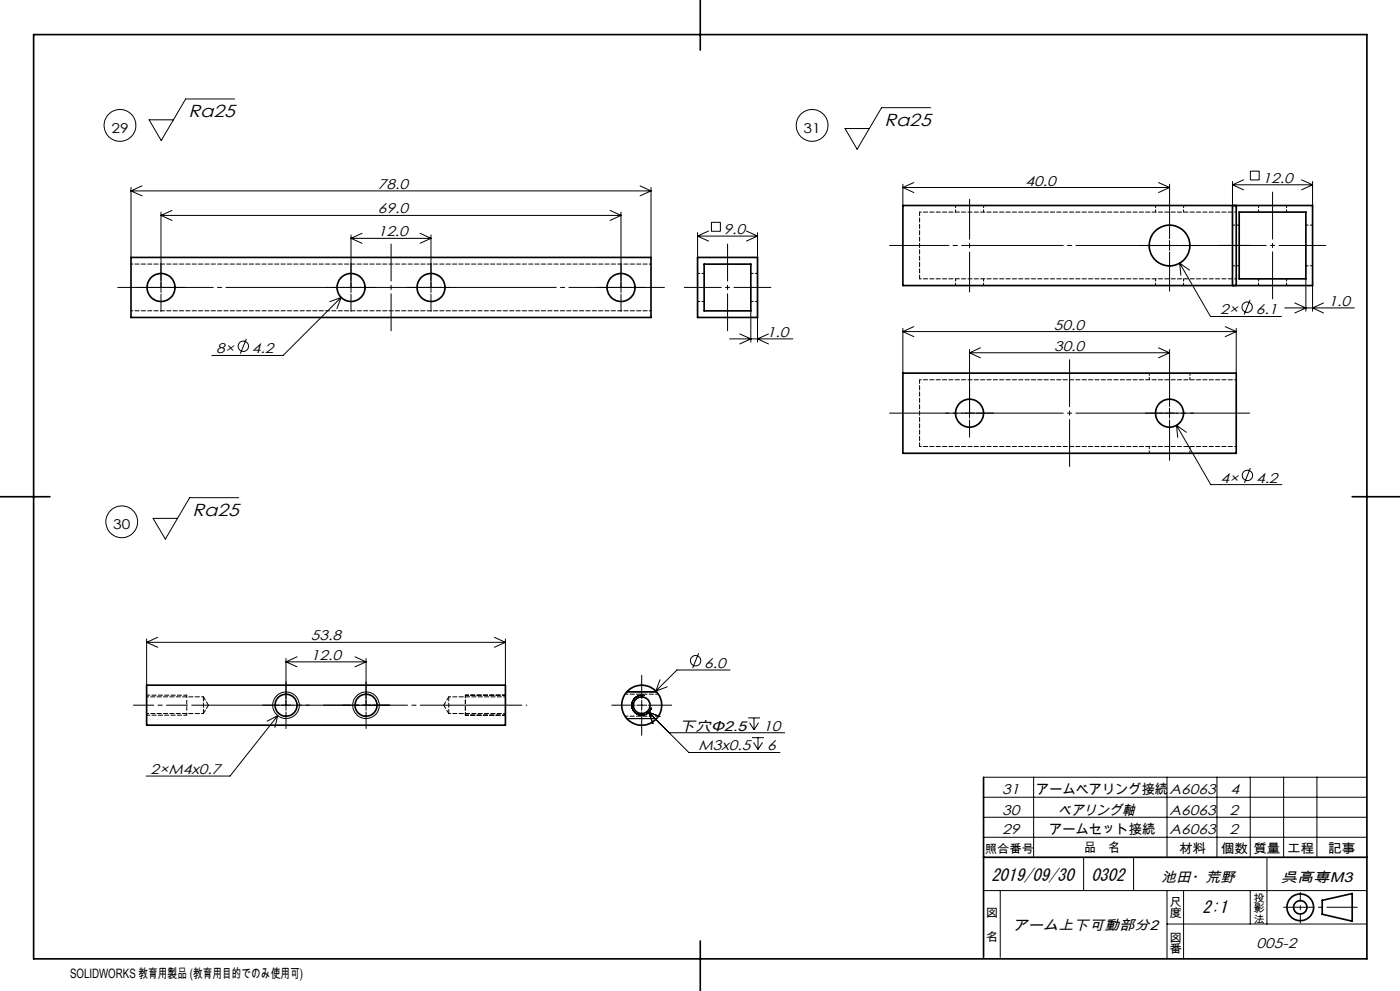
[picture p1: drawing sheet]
<svg xmlns="http://www.w3.org/2000/svg" width="420mm" height="297mm" viewBox="0 0 420 297" stroke-linecap="round" stroke-linejoin="round" font-family="sans-serif">
<g fill="none" stroke="#000" stroke-width=".3">
<path d="M70.4 29.7h-14.7l-7.3 12.4-3.7-6.2h7.3M279.2 32.3h-14.7l-7.4 12.4-3.6-6.2h7.3M39.3 56.2v20.9M39.3 57.2h156M39.3 57.2l3.3 1.5M42.6 55.7l-3.3 1.5M192 55.7l3.3 1.5M195.3 56.2v20.9M195.3 57.2l-3.3 1.5M270.9 55.2v6.4M270.9 56.2h80M270.9 56.2l3.2 1.5"/>
<path d="M274.1 54.7l-3.2 1.5M347.6 54.7l3.3 1.5M350.9 55.2v16.4M350.9 56.2l-3.3 1.5M369.7 54.4v7.2M369.7 55.4h24.1M369.7 55.4l3.4 1.5M373.1 53.9l-3.4 1.5M375.1 51.3h2.7v2.6h-2.7zM390.5 53.9l3.3 1.5M393.8 54.4v7.2M393.8 55.4l-3.3 1.5"/>
<path d="M48.3 63.6v24.1M48.3 64.6h138M48.3 64.6l3.3 1.5M51.6 63.1l-3.3 1.5M105.3 70.4v17.3M105.3 71.4h24M105.3 71.4l3.3 1.5M108.6 69.9l-3.3 1.5M126 69.9l3.3 1.5M129.3 70.4v17.3M129.3 71.4l-3.3 1.5M183 63.1l3.3 1.5"/>
<path d="M186.3 63.6v24.1M186.3 64.6l-3.3 1.5M209.3 69.7v7.4M209.3 70.8h18M209.3 70.8l3.2 1.4M212.5 69.2l-3.2 1.6M213.4 66.6h2.7v2.7h-2.7zM223.9 69.2l3.4 1.6M227.3 69.7v7.4M227.3 70.8l-3.4 1.4M341.8 73.6h7.1M349.4 73.6h3"/>
<path d="M350.9 72.1v3M350.9 75.6v11.7M352.8 73.6h7.2M353.9 78.9l9.2 16h21.4M353.9 78.9l.4 3.6M353.9 78.9l3 2.1M41.1 86.1h5.2M46.8 86.1h3M48.3 88.2v5.1M50.3 86.1h5.2M98.1 86.1h5.2M102.3 89.1l-17.4 17.4h-21.3"/>
<path d="M102.3 89.1l-3.3 1.3M102.3 89.1l-1.2 3.4M103.8 86.1h3M105.3 88.2v5.1M107.3 86.1h5.2M122.1 86.1h5.2M127.8 86.1h3M129.3 88.2v5.1M131.3 86.1h5.2M179.1 86.1h5.2M184.8 86.1h3M186.3 88.2v5.1"/>
<path d="M188.3 86.1h5.2M225.2 93.2v9.3M227.3 95.1v7.4M270.9 98.4v13.4M270.9 99.4h100M270.9 99.4l3.2 1.5M274.1 97.9l-3.2 1.5M367.6 97.9l3.3 1.5M370.9 98.4v13.4M370.9 99.4l-3.3 1.5M375 89.8l-1.8 4.5M385.4 92.3h20.9"/>
<path d="M388.4 90.8l3.4 1.5-3.4 1.5M391.8 83.6v9.7M393.8 85.6v7.7M397.1 90.8l-3.3 1.5 3.3 1.5M73.9 101.6l-1.8 4.4M218.9 101.6h18.9M221.9 100.1l3.3 1.5-3.3 1.5M230.5 100.1l-3.2 1.5 3.2 1.5M290.9 104.7v20.6M290.9 105.7h60M290.9 105.7l3.2 1.5M294.1 104.2l-3.2 1.5"/>
<path d="M347.6 104.2l3.3 1.5M350.9 104.7v17.1M350.9 105.7l-3.3 1.5M283.7 123.8h5.2M289.3 123.8h3M290.9 125.8v5.2M292.9 123.8h5.2M343.6 123.8h5.3M349.4 123.8h3M350.9 122.3v3M350.9 125.8v12.2M352.8 123.8h5.3"/>
<path d="M353 127.5l10.2 17.7h21.4M353 127.5l.3 3.6M353 127.5l2.9 2.1M71.6 149.2h-14.7l-7.3 12.4-3.7-6.2h7.3M375.1 140.3l-1.8 4.4M44 191.5v13.8M44 192.5h107.6M44 192.5l3.3 1.5M47.3 191l-3.3 1.5M85.8 197.3v15.6M85.8 198.4h24M85.8 198.4l3.3 1.4"/>
<path d="M89.1 196.8l-3.3 1.6M106.5 196.8l3.3 1.6M109.8 197.3v15.6M109.8 198.4l-3.3 1.4M148.3 191l3.3 1.5M151.6 191.5v13.8M151.6 192.5l-3.3 1.5M209.6 195.8l-1.8 4.4M78.8 211.3h5M83.3 214.5l-14.3 18.1h-25.2M83.3 214.5l-3.2 1.6M83.3 214.5l-.9 3.5"/>
<path d="M84.3 211.3h3M85.8 213.4v5M87.8 211.3h5M102.8 211.3h5M108.3 211.3h3M109.8 213.4v5M111.8 211.3h5M183.5 211.3h7M188 207.4h9M188 215.4h9M191 211.3h3M192.5 202.3v7.1"/>
<path d="M192.5 209.9v3M192.5 213.4v7M193.3 208.5a3 3 0 0 0-3.7 2.1 3 3 0 0 0 2.1 3.6 3 3 0 0 0 3.7-2.1M194.5 211.3h7M194.6 213.5l12.1 12h27.3M194.6 213.5l1.3 3.4M194.6 213.5l3.4 1.3M198 203.7l-1.3 3.4M200.2 205.8l-3.5 1.3M200.8 219.6h34.6M219 200.8h-15.9l-6.4 6.3M224.4 215.2h3.6"/>
<path d="M224.9 216.6l1.3 2.1M226.2 215.2v3.5M227.5 216.6l-1.3 2.1M225.6 221.1h3.6M226.1 222.5l1.3 2.1M227.4 221.1v3.5M228.7 222.5l-1.3 2.1M295.1 238.9h115M295.1 232.9h115M310.1 232.9v24M350.1 232.9v24M365.1 232.9v24"/>
<path d="M375.1 232.9v24M385.1 232.9v24M395.1 232.9v24M295.1 250.9h115M295.1 244.9h115M325.1 256.9v10M340.1 256.9v10M380.1 256.9v20M295.1 266.9h115M300.1 266.9v20M350.1 276.9h60M350.1 266.9v20.4"/>
<path d="M355.1 266.9v20.5M375.1 266.9v10"/>
<circle cx="36" cy="37.6" r="4.8"/>
<circle cx="243.6" cy="37.6" r="4.8"/>
<circle cx="374.2" cy="92.1" r="1.55"/>
<circle cx="73" cy="103.8" r="1.55"/>
<circle cx="36.5" cy="156.4" r="4.8"/>
<circle cx="374.2" cy="142.5" r="1.55"/>
<circle cx="208.7" cy="198" r="1.55"/>
<circle cx="85.8" cy="211.4" r="4"/>
<circle cx="109.8" cy="211.3" r="4"/>
</g>
<path d="M56 208.4v5.9M139.6 214.3v-6" fill="none" stroke="#000" stroke-width=".3" stroke-dasharray="1.3 .6" stroke-dashoffset=".5" stroke-linecap="butt"/>
<g fill="none" stroke="#000" stroke-width=".5">
<path d="M10.1 10.4h400v277h-400zM210.1 0v15M39.3 77.1h156v18h-156zM209.3 77.1h18v18h-18zM211.2 79.2h14v14h-14zM270.9 61.6h122.9v24h-122.9zM369.7 61.6v24M370.9 61.6v24M371.8 63.6h20v20h-20zM270.9 111.8h100v24.1h-100zM0 148.9h15M405.7 148.9h14.3"/>
<path d="M44 205.3h107.6v12h-107.6zM295.1 232.9v54M295.1 256.9h115M396.7 269.8l9-2v8.3l-9-2.1zM210.1 282v15"/>
<circle cx="350.9" cy="73.6" r="6.1"/>
<circle cx="48.3" cy="86.1" r="4.2"/>
<circle cx="105.3" cy="86.1" r="4.2"/>
<circle cx="129.3" cy="86.1" r="4.2"/>
<circle cx="186.3" cy="86.1" r="4.2"/>
<circle cx="290.9" cy="123.8" r="4.2"/>
<circle cx="350.9" cy="123.8" r="4.2"/>
<circle cx="85.8" cy="211.4" r="3.3"/>
<circle cx="109.8" cy="211.4" r="3.3"/>
<circle cx="192.5" cy="211.3" r="6"/>
<circle cx="192.5" cy="211.4" r="2.49"/>
<circle cx="390.1" cy="271.9" r="4"/>
<circle cx="390.1" cy="271.9" r="2"/>
</g>
<path d="M44 214.3h12M56 208.3h-12M139.6 214.3h12M151.6 208.3h-12" fill="none" stroke="#000" stroke-width=".3" stroke-dasharray="1.3 .6" stroke-dashoffset=".3"/>
<path d="M56 208.3v.1M61 213.8v-5M134.6 208.8v5M139.6 214.3h.1" fill="none" stroke="#000" stroke-width=".3" stroke-dasharray="1.3 .6"/>
<path d="M97 211.3h20" fill="none" stroke="#000" stroke-width=".3" stroke-dasharray="30.5 1.3 1.3 1.3" stroke-dashoffset="22.4"/>
<path d="M56 211.3h102" fill="none" stroke="#000" stroke-width=".3" stroke-dasharray="30.5 1.3 1.3 1.3" stroke-dashoffset="-1.5"/>
<path d="M56 211.3h-16" fill="none" stroke="#000" stroke-width=".3" stroke-dasharray="30.5 1.3 1.3 1.3" stroke-dashoffset="24.4"/>
<path d="M199.3 86.1h-164" fill="none" stroke="#000" stroke-width=".3" stroke-dasharray="30.5 1.3 1.3 1.3" stroke-dashoffset="1.8"/>
<path d="M117.3 73.1v26M218.3 73.1v26M205.3 86.1h26" fill="none" stroke="#000" stroke-width=".3" stroke-dasharray="30.5 1.3 1.3 1.3" stroke-dashoffset="19.4"/>
<path d="M374.9 73.6h-108M374.9 123.8h-108" fill="none" stroke="#000" stroke-width=".3" stroke-dasharray="30.5 1.3 1.3 1.3" stroke-dashoffset="12.7"/>
<path d="M290.9 59.7v27.8" fill="none" stroke="#000" stroke-width=".3" stroke-dasharray="30.5 1.3 1.3 1.3" stroke-dashoffset="18.5"/>
<path d="M381.8 57.6v32M365.8 73.6h32M320.9 107.8v32" fill="none" stroke="#000" stroke-width=".3" stroke-dasharray="30.5 1.3 1.3 1.3" stroke-dashoffset="16.4"/>
<path d="M390.1 276.7v-9.3" fill="none" stroke="#000" stroke-width=".3" stroke-dasharray="30.5 1.3 1.3 1.3" stroke-dashoffset="27.8"/>
<path d="M385.1 271.9h22.1" fill="none" stroke="#000" stroke-width=".3" stroke-dasharray="30.5 1.3 1.3 1.3" stroke-dashoffset="21.3"/>
<g fill="none" stroke="#000" stroke-width=".3" stroke-dasharray="1.3 .6" stroke-dashoffset=".6">
<path d="M286.7 61.6v2M295.1 63.6v-2M346.7 61.6v2M355.1 63.6v-2M369.8 79.7h2M371.8 67.5h-2M377.6 61.6v2M386 63.6v-2M391.8 79.7h2M393.8 67.5h-2M209.3 90.3h2M211.3 81.9h-2"/>
<path d="M225.3 90.3h2M227.3 81.9h-2M286.7 83.6v2M295.1 85.6v-2M346.7 83.6v2M355.1 85.6v-2M377.6 83.6v2M386 85.6v-2M344.8 111.8v2M357 113.8v-2M344.8 133.8v2M357 135.8v-2"/>
</g>
<path d="M39.3 79.1h156M39.3 93.1h156M44 213.8h17M61 208.8h-17M134.6 213.8h17M151.6 208.8h-17" fill="none" stroke="#000" stroke-width=".3" stroke-dasharray="1.3 .6" stroke-dashoffset=".7"/>
<path d="M275.9 63.6v20M275.9 113.8v20" fill="none" stroke="#000" stroke-width=".3" stroke-dasharray="1.3 .6" stroke-dashoffset=".2"/>
<path d="M275.9 63.6h95M275.9 83.6h95M275.9 113.8h95M275.9 133.8h95" fill="none" stroke="#000" stroke-width=".3" stroke-dasharray="1.3 .6" stroke-dashoffset=".8"/>
<path d="M61 213.8l1.5-2.5M62.5 211.3l-1.5-2.5M133.1 211.3l1.5 2.5M134.6 208.8l-1.5 2.5" fill="none" stroke="#000" stroke-width=".3" stroke-dasharray="1.3 .6" stroke-dashoffset=".1"/>
<path d="M187.5 214.6h10M197.6 208h-10.1" fill="none" stroke="#000" stroke-width=".3" stroke-dasharray="1.3 .6" stroke-dashoffset=".4"/>
<g font-size="5.2">
<text x="56.5" y="35.2">Ra25</text>
<text x="265.3" y="37.8">Ra25</text>
<text x="57.7" y="154.6">Ra25</text>
</g>
<g font-size="5.1">
<text x="297.4" y="263.9">2019/09/30</text>
<text x="327.4" y="263.9">0302</text>
<text x="360.8" y="273.5">2:1</text>
</g>
<g font-size="4.2">
<text x="113.4" y="56.6">78.0</text>
<text x="307.6" y="55.6">40.0</text>
<text x="378.7" y="54.7">12.0</text>
<text x="113.4" y="64">69.0</text>
<text x="113.3" y="70.8">12.0</text>
<text x="217.1" y="70.1">9.0</text>
<text x="366" y="94.2">2×</text>
<text x="376.7" y="94.2">6.1</text>
<text x="398.6" y="91.7">1.0</text>
<text x="230.1" y="101">1.0</text>
<text x="316.2" y="98.8">50.0</text>
<text x="64.9" y="105.9">8×</text>
<text x="75.6" y="105.9">4.2</text>
<text x="316.2" y="105.1">30.0</text>
<text x="366.1" y="144.6">4×</text>
<text x="376.8" y="144.6">4.2</text>
<text x="93.2" y="191.9">53.8</text>
<text x="93.2" y="197.8">12.0</text>
<text x="211.3" y="200.1">6.0</text>
<text x="203.7" y="219">下穴Φ2.5</text>
<text x="229" y="219">10</text>
<text x="209.6" y="224.9">M3x0.5</text>
<text x="230.1" y="224.9">6</text>
<text x="45.1" y="232">2×M4x0.7</text>
<text x="300.7" y="237.9">31</text>
<text x="350.9" y="237.9">A6063</text>
<text x="369.1" y="237.9">4</text>
<text x="300.7" y="244.1">30</text>
<text x="317.4" y="244.1">ベアリング軸</text>
<text x="350.9" y="244.1">A6063</text>
<text x="368.8" y="244.1">2</text>
<text x="300.7" y="249.9">29</text>
<text x="350.9" y="249.9">A6063</text>
<text x="368.8" y="249.9">2</text>
<text x="348.4" y="264.4">池田・荒野</text>
<text x="384.2" y="264.4">呉高専M3</text>
<text x="303.7" y="278.6">アーム上下可動部分2</text>
<text x="377" y="284.1">005-2</text>
</g>
<g font-size="4.1">
<text x="33.4" y="39.7">29</text>
<text x="241.1" y="39.7">31</text>
<text x="34" y="158.5">30</text>
<text x="310.9" y="237.9">アームベアリング接続</text>
<text x="314.7" y="249.9">アームセット接続</text>
</g>
<g font-size="3.9">
<text x="325.2" y="255.5">品　名</text>
<text x="353.7" y="255.6">材料</text>
<text x="366.2" y="255.6">個数</text>
<text x="376" y="255.6">質量</text>
<text x="386.1" y="255.6">工程</text>
<text x="398.4" y="255.6">記事</text>
<text x="21" y="293">SOLIDWORKS 教育用製品 (教育用目的でのみ使用可)</text>
</g>
<g font-size="3.5">
<text x="295.4" y="255.6">照合番号</text>
<text x="295.8" y="274.9">図</text>
<text x="350.8" y="271.4">尺</text>
<text x="350.8" y="274.9">度</text>
<text x="295.8" y="282">名</text>
<text x="350.8" y="282.2">図</text>
<text x="350.8" y="285.8">番</text>
</g>
<g font-size="3.2">
<text x="376" y="270.2">投</text>
<text x="376" y="273.4">影</text>
<text x="376" y="276.5">法</text>
</g>
</svg>
